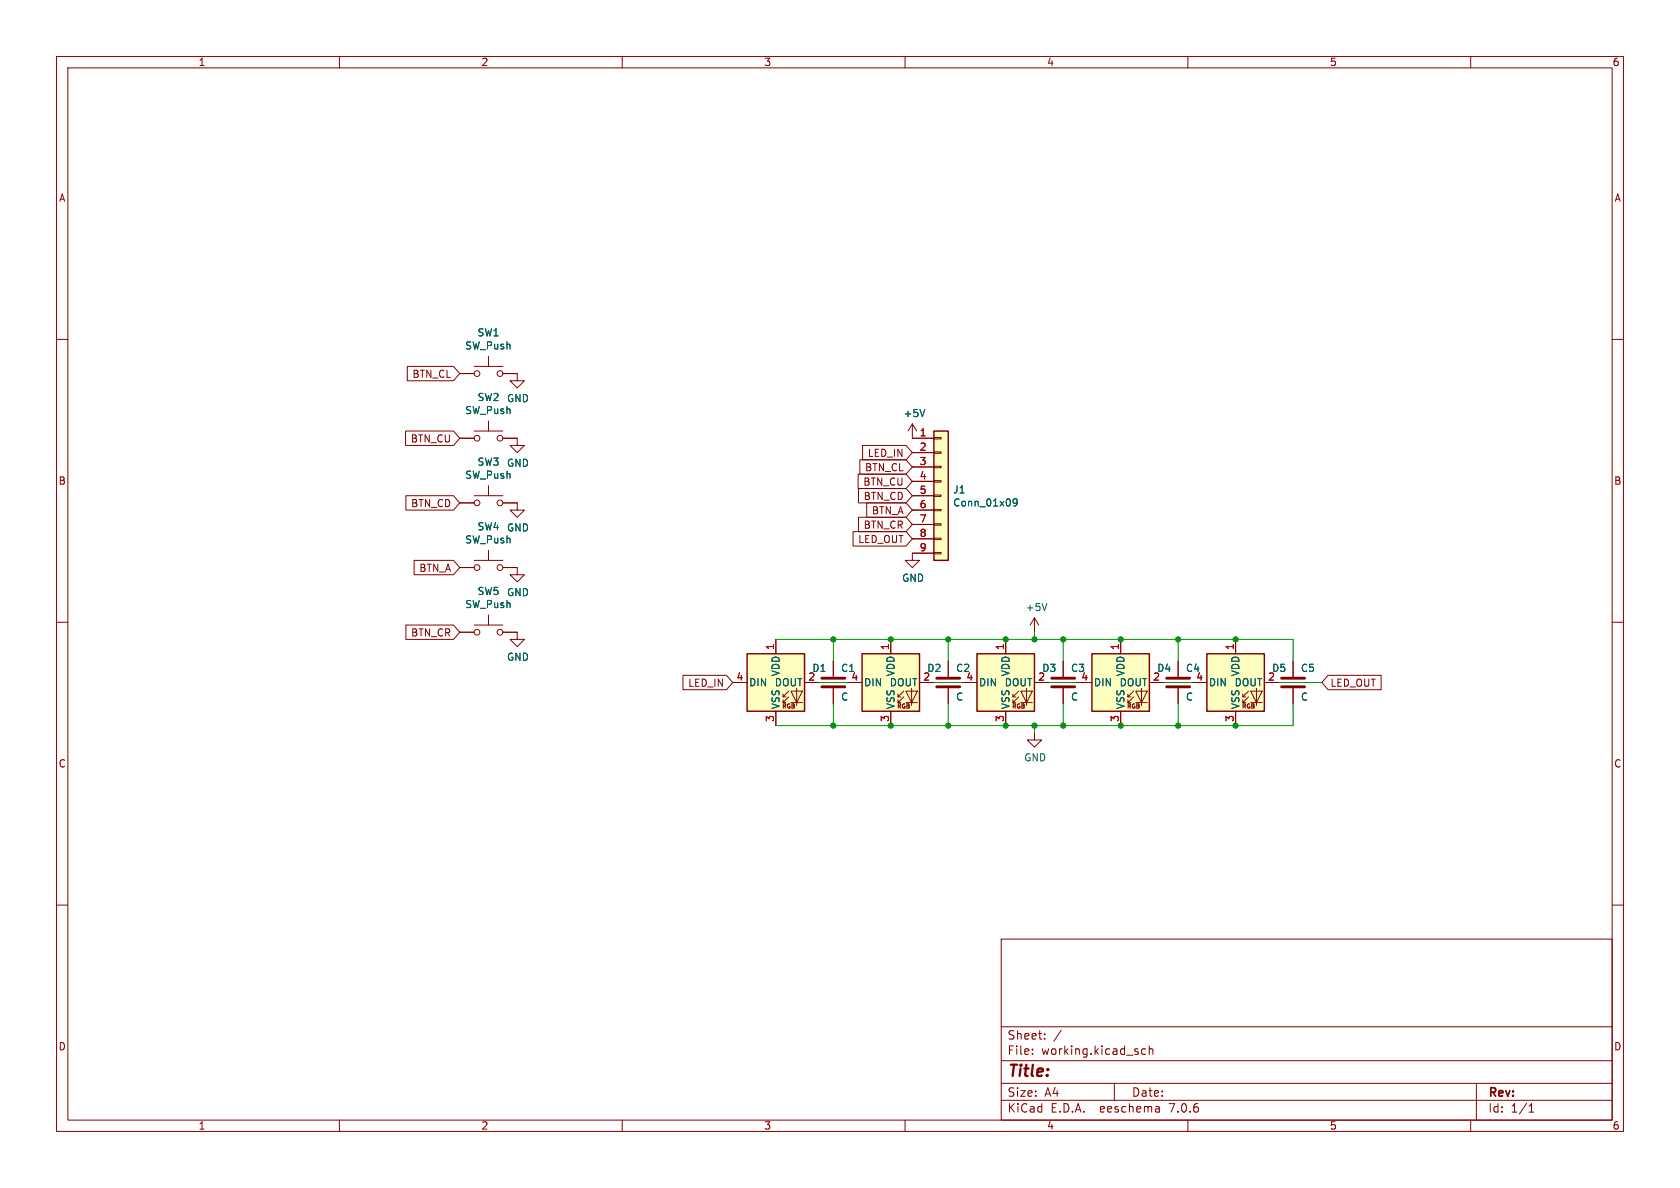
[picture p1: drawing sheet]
<svg xmlns="http://www.w3.org/2000/svg" width="297mm" height="210mm" viewBox="0 0 297 210" stroke-linecap="round" stroke-linejoin="round" font-family="sans-serif">
<g fill="none" stroke="#840000" stroke-width=".18">
<path d="M10 10h277v190h-277zM12 12h273v186h-273zM60 10v2M110 10v2M160 10v2M210 10v2M260 10v2M10 60h2M285 60h2M71.7 76.2h8.5l1.1 1.3-1.1 1.2h-8.5zM72 64.8h8.2l1.1 1.2-1.1 1.3h-8.2zM81.3 77.5h2.5"/>
<path d="M81.3 66h2.5M83.8 76.2h5.1M83.8 64.8h5.1M86.4 63v1.8M86.4 74.4v1.8M88.9 77.5h2.5v1.2h1.3l-1.3 1.3-1.2-1.3h1.2M88.9 66h2.5v1.3h1.3l-1.3 1.3-1.2-1.3h1.2M152.5 78.7h7.7l1.1 1.3-1.1 1.3h-7.7zM161.3 74.9v2.6h3.8M161.3 74.9l-.8 1.3M161.3 74.9l.8 1.3M165.1 79.9h1.3v.2h-1.3z"/>
<path d="M165.1 77.3h1.3v.3h-1.3zM71.8 87.6h8.4l1.1 1.3-1.1 1.3h-8.4zM73.2 99.1h7l1.1 1.2-1.1 1.3h-7zM81.3 88.9h2.5M83.8 87.6h5.1M83.8 99.1h5.1M86.4 85.9v1.7M86.4 97.3v1.8M88.9 88.9h2.5v1.3h1.3l-1.3 1.2-1.2-1.2h1.2M150.8 94h9.4l1.1 1.3-1.1 1.2h-9.4zM151.7 83.8h8.5l1.1 1.3-1.1 1.3h-8.5zM151.8 91.4h8.4l1.1 1.3-1.1 1.3h-8.4z"/>
<path d="M151.8 86.4h8.4l1.1 1.2-1.1 1.3h-8.4zM152 81.3h8.2l1.1 1.3-1.1 1.2h-8.2zM153.2 88.9h7l1.1 1.3-1.1 1.2h-7zM161.3 87.6h3.8M161.3 80h3.8M161.3 82.6h3.8M161.3 85.1h3.8M161.3 90.2h3.8M161.3 92.7h3.8M161.3 95.3h3.8M165.1 97.7h1.3v.2h-1.3zM165.1 95.1h1.3v.3h-1.3z"/>
<path d="M165.1 92.6h1.3v.2h-1.3zM165.1 90h1.3v.3h-1.3zM165.1 87.5h1.3v.3h-1.3zM165.1 85h1.3v.2h-1.3zM165.1 82.4h1.3v.3h-1.3zM165.1 97.8h-3.8v1.3h1.3l-1.3 1.2-1.3-1.2h1.3M10 110h2M71.8 110.5h8.4l1.1 1.3-1.1 1.2h-8.4zM81.3 111.8h2.5M81.3 100.3h2.5M83.8 110.5h5.1M86.4 108.7v1.8"/>
<path d="M88.9 111.8h2.5v1.2h1.3l-1.3 1.3-1.2-1.3h1.2M88.9 100.3h2.5v1.3h1.3l-1.3 1.3-1.2-1.3h1.2M120.7 119.4h7.7l1.1 1.3-1.1 1.2h-7.7zM137.2 113v2.6M147.3 116.8v2.8M157.5 113v2.6M167.6 116.8v2.8M177.8 113v2.6M182.9 109.2l-.8 1.3M182.9 109.2v2.6M182.9 109.2l.7 1.3M188 116.8v2.8"/>
<path d="M198.1 113v2.6M208.3 116.8v2.8M218.4 113v2.6M228.6 116.8v2.8M234.8 119.4h9.4v2.5h-9.4l-1.1-1.2zM285 110h2M129.5 120.7h2.6M137.2 125.7v2.6M138.4 124.2h.5M138.4 123.2h.5M139.4 123.2l-1 1v-.5M139.4 122.2l-1 1v-.5"/>
<path d="M139.8 122.2h2.1l-1.1 2zM139.8 124.2h2.1M140.8 121.7v3M142.2 120.7h2.6M147.3 121.7v2.8M149.9 120.7h2.5M157.5 125.7v2.6M158.7 124.2h.6M158.7 123.2h.6M159.8 123.2l-1.1 1v-.5M159.8 122.2l-1.1 1v-.5M160.1 122.2h2.1l-1 2z"/>
<path d="M160.1 124.2h2.1M161.2 121.7v3M162.6 120.7h2.5M167.6 121.7v2.8M170.2 120.7h2.5M177.8 125.7v2.6M179.1 124.2h.5M179.1 123.2h.5M180.1 123.2l-1 1v-.5M180.1 122.2l-1 1v-.5M180.5 122.2h2l-1 2zM180.5 124.2h2"/>
<path d="M181.5 121.7v3M182.9 129.5v1.3h1.2l-1.2 1.3-1.3-1.3h1.3M182.9 120.7h2.5M188 121.7v2.8M190.5 120.7h2.5M198.1 125.7v2.6M199.4 124.2h.5M199.4 123.2h.5M200.4 123.2l-1 1v-.5M200.4 122.2l-1 1v-.5M200.8 122.2h2l-1 2zM200.8 124.2h2"/>
<path d="M201.8 121.7v3M203.2 120.7h2.5M208.3 121.7v2.8M210.8 120.7h2.6M218.4 125.7v2.6M219.7 124.2h.5M219.7 123.2h.5M220.7 123.2l-1 1v-.5M220.7 122.2l-1 1v-.5M221.1 122.2h2l-1 2zM221.1 124.2h2M222.1 121.7v3"/>
<path d="M223.5 120.7h2.6M228.6 121.7v2.8M10 160h2M285 160h2M177 166h108v32h-108zM60 198v2M110 198v2M160 198v2M177 194.5h108M177 191.5h108M177 187.5h108M177 181.5h108"/>
<path d="M182.5 186.3v.1M182.5 185.5v.1M184.7 183.6v.1M184.7 182.8v.1M187.6 182.1l-1.3 2M197 191.5v3M202.5 185.5l-.4-.1-.3 .3v.4l.2 .2h.5M203.2 185.5l.2-.1 .3 .1 .1 .9M203.2 184.9v1.5M204.9 195.7l.1 .9M205 196.5l-.2 .1M205 196h-.2"/>
<path d="M210 198v2M260 198v2M261 191.5v6.5M270.3 196.6h.9M270.3 195.5l.4-.4v1.5"/>
<circle cx="84.3" cy="66" r=".51"/>
<circle cx="84.3" cy="77.5" r=".51"/>
<circle cx="88.4" cy="77.5" r=".51"/>
<circle cx="88.4" cy="66" r=".51"/>
<circle cx="84.3" cy="88.9" r=".51"/>
<circle cx="88.4" cy="88.9" r=".51"/>
<circle cx="84.3" cy="100.3" r=".51"/>
<circle cx="84.3" cy="111.8" r=".51"/>
<circle cx="88.4" cy="100.3" r=".51"/>
<circle cx="88.4" cy="111.8" r=".51"/>
</g>
<path d="M163.5 72.4l-.4 1.3M179.8 88.7l-.2 .3-.4-.1-.1-.2 .1-.5h.4l.2 .1a.84 .84 0 0 1-.3 1.2h-.3M185.1 106.7l-.4 1.2" fill="none" stroke="#006464" stroke-width=".18"/>
<path d="M145.3 119.9h4.1M165.6 119.9h4.1M185.9 119.9h4.1M206.2 119.9h4.1M226.6 119.9h4M145.3 121.4h4.1M165.6 121.4h4.1M185.9 121.4h4.1M206.2 121.4h4.1M226.6 121.4h4" fill="none" stroke="#840000" stroke-width=".51"/>
<g fill="#ffffc2" stroke="#ffffc2" stroke-width=".18">
<path d="M152.4 115.6h10.2v10.1h-10.2z"/>
<path d="M165.1 76.2h2.5v22.9h-2.5z"/>
<path d="M193 115.6h10.2v10.1h-10.2z"/>
<path d="M172.7 115.6h10.2v10.1h-10.2z"/>
<path d="M213.4 115.6h10.1v10.1h-10.1z"/>
<path d="M132.1 115.6h10.1v10.1h-10.1z"/>
</g>
<path d="M165.1 76.2h2.5v22.9h-2.5zM132.1 115.6h10.1v10.1h-10.1zM152.4 115.6h10.2v10.1h-10.2zM172.7 115.6h10.2v10.1h-10.2zM193 115.6h10.2v10.1h-10.2zM213.4 115.6h10.1v10.1h-10.1z" fill="none" stroke="#840000" stroke-width=".25"/>
<g fill="none" stroke="#009600" stroke-width=".18">
<path d="M137.2 113h91.4v3.8M147.3 113v3.8M167.6 113v3.8M182.9 111.8v1.2M188 113v3.8M208.3 113v3.8M144.8 120.7h5.1M147.3 124.5v3.8M165.1 120.7h5.1M167.6 124.5v3.8M182.9 128.3v1.2M185.4 120.7h5.1"/>
<path d="M188 124.5v3.8M205.7 120.7h5.1M208.3 124.5v3.8M226.1 120.7h7.6M228.6 124.5v3.8h-91.4"/>
</g>
<g fill="#009600" stroke="#009600" stroke-width=".18">
<circle cx="167.6" cy="113" r=".46"/>
<circle cx="167.6" cy="128.3" r=".46"/>
<circle cx="177.8" cy="128.3" r=".46"/>
<circle cx="157.5" cy="128.3" r=".46"/>
<circle cx="157.5" cy="113" r=".46"/>
<circle cx="182.9" cy="128.3" r=".46"/>
<circle cx="188" cy="128.3" r=".46"/>
<circle cx="177.8" cy="113" r=".46"/>
<circle cx="198.1" cy="113" r=".46"/>
<circle cx="208.3" cy="113" r=".46"/>
<circle cx="198.1" cy="128.3" r=".46"/>
<circle cx="208.3" cy="128.3" r=".46"/>
<circle cx="182.9" cy="113" r=".46"/>
<circle cx="218.4" cy="113" r=".46"/>
<circle cx="218.4" cy="128.3" r=".46"/>
<circle cx="188" cy="113" r=".46"/>
<circle cx="147.3" cy="128.3" r=".46"/>
<circle cx="147.3" cy="113" r=".46"/>
</g>
<text font-size="2.8" fill="#840000" x="178" y="190.9">Title:</text>
<g font-size="2.1" fill="#840000">
<text x="178" y="184">Sheet:</text>
<text x="178" y="186.7">File:</text>
<text x="184.1" y="186.7">working.kicad_sch</text>
<text x="178" y="196.9">KiCad</text>
<text x="178" y="194.1">Size:</text>
<text x="184.7" y="194.1">A4</text>
<text x="185.7" y="196.9">E.D.A.</text>
<text x="194.6" y="196.9">eeschema</text>
<text x="200" y="194.1">Date:</text>
<text x="207" y="196.9">7.0.6</text>
<text x="263" y="194.3">Rev:</text>
<text x="263" y="196.9">Id:</text>
<text x="267.1" y="196.9">1/1</text>
</g>
<g font-size="1.8" fill="#840000">
<text x="35" y="11.9">1</text>
<text x="85" y="11.9">2</text>
<text x="135" y="11.9">3</text>
<text x="185" y="11.9">4</text>
<text x="235" y="11.9">5</text>
<text x="285" y="11.9">6</text>
<text x="10.3" y="35.9">A</text>
<text x="285.3" y="35.9">A</text>
<text x="72.8" y="67">BTN_CL</text>
<text x="72.5" y="78.4">BTN_CU</text>
<text x="152.8" y="83.5">BTN_CL</text>
<text x="153.3" y="81">LED_IN</text>
<text x="10.3" y="85.9">B</text>
<text x="72.6" y="89.9">BTN_CD</text>
<text x="152.5" y="86">BTN_CU</text>
<text x="152.6" y="88.6">BTN_CD</text>
<text x="285.3" y="85.9">B</text>
<text x="152.6" y="93.7">BTN_CR</text>
<text x="154" y="91.1">BTN_A</text>
<text x="74" y="101.3">BTN_A</text>
<text x="151.6" y="96.2">LED_OUT</text>
<text x="72.6" y="112.7">BTN_CR</text>
<text x="121.6" y="121.6">LED_IN</text>
<text x="235.1" y="121.6">LED_OUT</text>
<text x="10.3" y="135.9">C</text>
<text x="285.3" y="135.9">C</text>
<text x="10.3" y="185.9">D</text>
<text x="285.3" y="185.9">D</text>
<text x="35" y="199.9">1</text>
<text x="85" y="199.9">2</text>
<text x="135" y="199.9">3</text>
<text x="185" y="199.9">4</text>
<text x="235" y="199.9">5</text>
<text x="285" y="199.9">6</text>
</g>
<g font-size="1.8" fill="#006464">
<text x="84.3" y="59.7">SW1</text>
<text x="82.1" y="62">SW_Push</text>
<text x="84.3" y="71.1">SW2</text>
<text x="89.5" y="71.3">GND</text>
<text x="82.1" y="73.4">SW_Push</text>
<text x="159.6" y="73.9">+5V</text>
<text x="84.3" y="82.5">SW3</text>
<text x="89.5" y="82.7">GND</text>
<text x="82.1" y="84.8">SW_Push</text>
<text x="168.4" y="87.4">J1</text>
<text x="168.4" y="89.7">Conn_01x09</text>
<text x="84.3" y="94">SW4</text>
<text x="89.5" y="94.2">GND</text>
<text x="82.1" y="96.3">SW_Push</text>
<text x="82.1" y="107.7">SW_Push</text>
<text x="84.3" y="105.4">SW5</text>
<text x="89.5" y="105.6">GND</text>
<text x="159.4" y="103">GND</text>
<text x="181.2" y="108.2">+5V</text>
<text x="89.5" y="117">GND</text>
<text x="138" y="119.7" transform="rotate(-90 138 119.7)">VDD</text>
<text x="143.5" y="119">D1</text>
<text x="148.6" y="119">C1</text>
<text x="158.3" y="119.7" transform="rotate(-90 158.3 119.7)">VDD</text>
<text x="163.8" y="119">D2</text>
<text x="168.9" y="119">C2</text>
<text x="178.7" y="119.7" transform="rotate(-90 178.7 119.7)">VDD</text>
<text x="184.2" y="119">D3</text>
<text x="189.2" y="119">C3</text>
<text x="199" y="119.7" transform="rotate(-90 199 119.7)">VDD</text>
<text x="204.5" y="119">D4</text>
<text x="209.6" y="119">C4</text>
<text x="219.3" y="119.7" transform="rotate(-90 219.3 119.7)">VDD</text>
<text x="224.8" y="119">D5</text>
<text x="229.9" y="119">C5</text>
<text x="132.3" y="121.5">DIN</text>
<text x="136.9" y="121.5">DOUT</text>
<text x="138" y="125.5" transform="rotate(-90 138 125.5)">VSS</text>
<text x="148.6" y="124.1">C</text>
<text x="150.4" y="120.4">4</text>
<text x="152.7" y="121.5">DIN</text>
<text x="157.2" y="121.5">DOUT</text>
<text x="158.3" y="125.5" transform="rotate(-90 158.3 125.5)">VSS</text>
<text x="168.9" y="124.1">C</text>
<text x="173" y="121.5">DIN</text>
<text x="177.5" y="121.5">DOUT</text>
<text x="178.7" y="125.5" transform="rotate(-90 178.7 125.5)">VSS</text>
<text x="189.2" y="124.1">C</text>
<text x="191.1" y="120.4">4</text>
<text x="193.3" y="121.5">DIN</text>
<text x="197.8" y="121.5">DOUT</text>
<text x="199" y="125.5" transform="rotate(-90 199 125.5)">VSS</text>
<text x="209.6" y="124.1">C</text>
<text x="213.6" y="121.5">DIN</text>
<text x="218.2" y="121.5">DOUT</text>
<text x="219.3" y="125.5" transform="rotate(-90 219.3 125.5)">VSS</text>
<text x="229.9" y="124.1">C</text>
<text x="181" y="134.8">GND</text>
</g>
<g font-size="1.8" fill="#a90000">
<text x="162.5" y="77.2">1</text>
<text x="162.5" y="79.8">2</text>
<text x="162.5" y="82.3">3</text>
<text x="162.5" y="84.8">4</text>
<text x="162.5" y="87.4">5</text>
<text x="162.5" y="89.9">6</text>
<text x="162.5" y="92.5">7</text>
<text x="162.5" y="95">8</text>
<text x="162.5" y="97.5">9</text>
<text x="136.9" y="115" transform="rotate(-90 136.9 115)">1</text>
<text x="157.2" y="115" transform="rotate(-90 157.2 115)">1</text>
<text x="177.5" y="115" transform="rotate(-90 177.5 115)">1</text>
<text x="197.9" y="115" transform="rotate(-90 197.9 115)">1</text>
<text x="218.2" y="115" transform="rotate(-90 218.2 115)">1</text>
<text x="130.1" y="120.4">4</text>
<text x="142.8" y="120.4">2</text>
<text x="163.1" y="120.4">2</text>
<text x="170.7" y="120.4">4</text>
<text x="183.4" y="120.4">2</text>
<text x="203.8" y="120.4">2</text>
<text x="211.4" y="120.4">4</text>
<text x="224.1" y="120.4">2</text>
<text x="136.9" y="127.7" transform="rotate(-90 136.9 127.7)">3</text>
<text x="157.2" y="127.7" transform="rotate(-90 157.2 127.7)">3</text>
<text x="177.5" y="127.7" transform="rotate(-90 177.5 127.7)">3</text>
<text x="197.9" y="127.7" transform="rotate(-90 197.9 127.7)">3</text>
<text x="218.2" y="127.7" transform="rotate(-90 218.2 127.7)">3</text>
</g>
<g font-size="1.1" fill="#840000">
<text x="138.2" y="125.5">RGB</text>
<text x="158.5" y="125.5">RGB</text>
<text x="178.8" y="125.5">RGB</text>
<text x="199.1" y="125.5">RGB</text>
<text x="219.4" y="125.5">RGB</text>
</g>
</svg>
